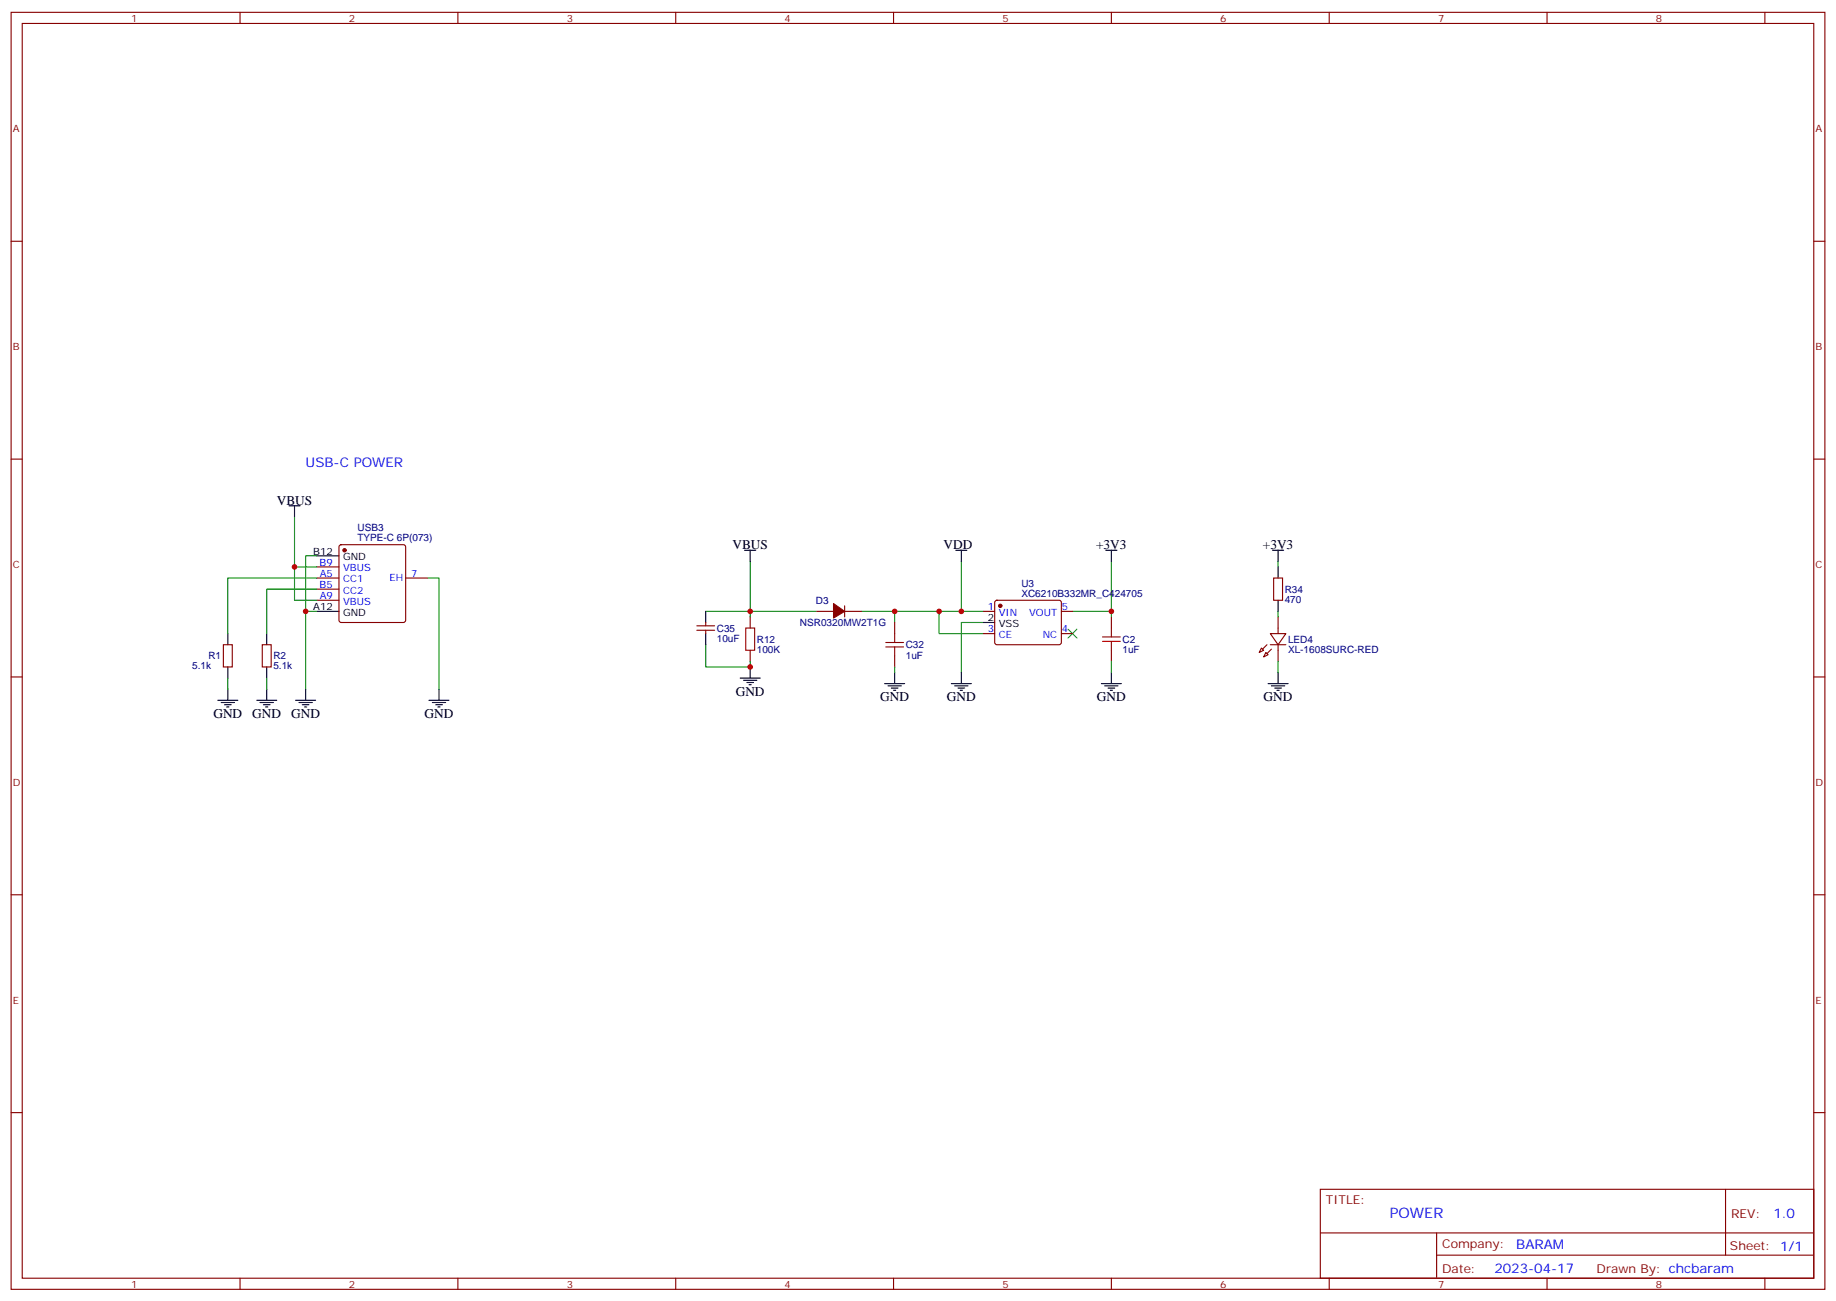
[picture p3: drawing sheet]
<svg xmlns="http://www.w3.org/2000/svg" width="583mm" height="413mm" viewBox="0 0 583 413" stroke-linecap="round" stroke-linejoin="round" font-family="sans-serif">
<g fill="none" stroke="#870000" stroke-width=".35">
<path d="M3.5 3.9h575.8v405.4h-575.8zM7.1 7.4h568.6v398.3h-568.6zM76.2 3.9v3.5M145.3 3.9v3.5M214.5 3.9v3.5M283.6 3.9v3.5M352.8 3.9v3.5M421.9 3.9v3.5M491.1 3.9v3.5M560.2 3.9v3.5M3.5 76.6h3.6M575.7 76.6h3.6"/>
<path d="M3.5 145.7h3.6M575.7 145.7h3.6M100.5 180h7.1M107.8 173.1l.5-.2h19.8l.5 .2 .2 .5v23.3l-.3 .5-.4 .2h-19.8l-.5-.2-.2-.5v-23.3zM100.5 183.5h7.1M100.5 190.5h7.1M100.5 187h7.1M128.8 183.5h7M221.2 198.6h5.6M224 197.6v1M238.1 195.8v3.6M259.3 194.1h5.3"/>
<path d="M268.1 194.1h5.3M268.1 192.3v3.5M284 197.6v3.5M312.2 194.1h3.5M316 190.7l.4-.2 20.1 .1 .4 .6-.1 13-.6 .4h-20l-.5-.7v-12.7zM336.9 194.1h3.5M352.8 195.8v3.6M404.3 183.5h2.8v7h-2.8zM405.7 195.8v5.3M3.5 214.9h3.6M70.9 204.6h2.8v7.1h-2.8zM83.3 204.6h2.8v7.1h-2.8z"/>
<path d="M221.2 200.1h5.6M224 200.1v1M238.1 206.4v3.5M284 208.2v3.5M312.2 201.1h3.5M336.9 201.1h3.5M352.8 206.4v3.5M400.4 205.7l.7 .7-1.4 .7zM401.8 207.1l.7 .7-1.4 .7zM403.2 201.1h5l-2.5 3.5zM403.2 204.6h5M405.7 204.6v5.3"/>
<path d="M575.7 214.9h3.6M3.5 284h3.6M575.7 284h3.6M3.5 353.2h3.6M575.7 353.2h3.6M419.1 377.5h156.6v28.2h-156.6zM547.7 377.5v20.9M419.1 391.4h156.5M456 398.4h119.6M456 391.4v14.1M76.2 405.7v3.6M145.3 405.7v3.6"/>
<path d="M214.5 405.7v3.6M283.6 405.7v3.6M352.8 405.7v3.6M421.9 405.7v3.6M491.1 405.7v3.6M560.2 405.7v3.6"/>
</g>
<g fill="none" stroke="#000" stroke-width=".35">
<path d="M91.7 160.5h3.5M93.5 160.5v3.6M100.5 176.4h7.1M236.4 174.7h3.5M238.1 174.7v3.5M303.4 174.7h3.5M305.2 174.7v3.5M351 174.7h3.5M352.8 174.7v3.5M403.9 174.7h3.6M405.7 174.7v3.5M405.7 180v3.5"/>
<path d="M100.5 194.1h7.1M224 194.1v3.5M312.2 197.6h3.5M405.7 190.5v3.6M72.3 201.1v3.5M72.3 211.7v3.5M72.3 218.8v3.5M84.7 201.1v3.5M84.7 211.7v3.5M84.7 218.8v3.5M97 218.8v3.5M139.3 218.8v3.5"/>
<path d="M224 201.1v3.5M234.9 215.2h6.4M236 215.9h4.2M237.1 216.6h2.1M237.8 217.3h.7M238.1 211.7v3.5M280.8 217h6.4M281.9 217.7h4.2M282.9 218.4h2.1M283.6 219.1h.7M284 213.5v3.5M302 217h6.3"/>
<path d="M303 217.7h4.3M304.1 218.4h2.1M304.8 219.1h.7M305.2 213.5v3.5M349.6 217h6.4M350.7 217.7h4.2M351.7 218.4h2.1M352.4 219.1h.7M352.8 213.5v3.5M402.5 217h6.4M403.6 217.7h4.2M404.6 218.4h2.2"/>
<path d="M405.3 219.1h.7M405.7 213.5v3.5M69.1 222.3h6.4M70.2 223h4.2M71.3 223.7h2.1M72 224.4h.7M81.5 222.3h6.3M82.5 223h4.3M83.6 223.7h2.1M84.3 224.4h.7M93.8 222.3h6.4M94.9 223h4.2"/>
<path d="M96 223.7h2.1M96.7 224.4h.7M136.2 222.3h6.3M137.2 223h4.3M138.3 223.7h2.1M139 224.4h.7"/>
</g>
<g fill="none" stroke="#008700" stroke-width=".35">
<path d="M93.5 164.1v15.9h7M93.5 180v10.5h7M100.5 176.4h-3.5v17.7h3.5M238.1 178.2v17.6M305.2 178.2v15.9h7M352.8 178.2v15.9M405.7 178.2v1.8M97 194.1v24.7M100.5 187h-15.8v14.1M100.5 183.5h-28.2v17.6M135.8 183.5h3.5v35.3M224 194.1h35.3"/>
<path d="M273.4 194.1h10.6v3.5M284 194.1h21.2M298.1 194.1v7h14.1M312.2 197.6h-7v15.9M340.4 194.1h12.4v1.7M405.7 194.1v1.7M72.3 215.2v3.6M84.7 215.2v3.6M224 204.6v7.1h14.1v-1.8M284 211.7v1.8M352.8 209.9v3.6M405.7 209.9v3.6"/>
</g>
<g fill="#870000" stroke="#870000" stroke-width=".35">
<path d="M264.6 191.6l3.5 2.5-3.5 2.1z"/>
<path d="M403.6 206.1l-1.4 1.4z"/>
<path d="M402.2 204.6l-1.4 1.5z"/>
<circle cx="109.4" cy="174.7" r=".53"/>
<circle cx="317.5" cy="192.3" r=".53"/>
</g>
<path d="M339 199.7l2.8 2.8M341.8 199.7l-2.8 2.8" fill="none" stroke="#3c3" stroke-width=".35"/>
<path d="M236.7 199.4h2.8v7h-2.8zM352.8 199.4v2.8M281.2 205.4h5.6M281.2 203.9h5.6M284 201.1v2.8M284 205.4v2.8M350 203.6h5.6M350 202.2h5.6M352.8 203.6v2.8" fill="none" stroke="#a10000" stroke-width=".35"/>
<g fill="#c00">
<circle cx="97" cy="194.1" r=".88"/>
<circle cx="93.5" cy="180" r=".88"/>
<circle cx="298.1" cy="194.1" r=".88"/>
<circle cx="238.1" cy="194.1" r=".88"/>
<circle cx="284" cy="194.1" r=".88"/>
<circle cx="305.2" cy="194.1" r=".88"/>
<circle cx="352.8" cy="194.1" r=".88"/>
<circle cx="238.1" cy="211.7" r=".88"/>
</g>
<text font-size="4.6" fill="#00f" x="441.2" y="386.5">POWER</text>
<g font-size="4.2" fill="#00f">
<text x="97" y="148.2">USB-C POWER</text>
<text x="562.9" y="386.8">1.0</text>
<text x="481.3" y="396.3">BARAM</text>
<text x="474.4" y="404.1">2023-04-17</text>
</g>
<g font-size="4.2">
<text x="87.8" y="160.2">VBUS</text>
<text x="232.5" y="174.3">VBUS</text>
<text x="299.5" y="174.3">VDD</text>
<text x="347.9" y="174.3">+3V3</text>
<text x="400.9" y="174.3">+3V3</text>
<text x="233.5" y="220.9">GND</text>
<text x="67.7" y="227.9">GND</text>
<text x="80.1" y="227.9">GND</text>
<text x="92.4" y="227.9">GND</text>
<text x="134.8" y="227.9">GND</text>
<text x="279.4" y="222.6">GND</text>
<text x="300.6" y="222.6">GND</text>
<text x="348.2" y="222.6">GND</text>
<text x="401.1" y="222.6">GND</text>
</g>
<g font-size="3.9" fill="#800">
<text x="420.9" y="382.1">TITLE:</text>
<text x="549.5" y="386.8">REV:</text>
<text x="457.8" y="396.3">Company:</text>
<text x="549.1" y="396.9">Sheet: 1/1</text>
<text x="457.8" y="404">Date:</text>
<text x="506.8" y="404.1">Drawn By: chcbaram</text>
</g>
<g font-size="3.2" fill="#800">
<text x="41.6" y="6.9">1</text>
<text x="110.8" y="6.9">2</text>
<text x="179.9" y="6.9">3</text>
<text x="249.1" y="6.9">4</text>
<text x="318.2" y="6.9">5</text>
<text x="387.3" y="6.9">6</text>
<text x="456.5" y="6.9">7</text>
<text x="525.6" y="6.9">8</text>
<text x="4.1" y="42">A</text>
<text x="576.3" y="42">A</text>
<text x="4.1" y="111.2">B</text>
<text x="576.3" y="111.2">B</text>
<text x="4.1" y="180.3">C</text>
<text x="576.3" y="180.3">C</text>
<text x="4.1" y="249.4">D</text>
<text x="576.3" y="249.4">D</text>
<text x="4.1" y="318.6">E</text>
<text x="576.3" y="318.6">E</text>
<text x="41.6" y="408.7">1</text>
<text x="110.8" y="408.7">2</text>
<text x="179.9" y="408.7">3</text>
<text x="249.1" y="408.7">4</text>
<text x="318.2" y="408.7">5</text>
<text x="387.3" y="408.7">6</text>
<text x="456.5" y="408.7">7</text>
<text x="525.6" y="408.7">8</text>
</g>
<g font-size="3.2" fill="#000080">
<text x="113.5" y="171.7">TYPE-C 6P(073)</text>
<text x="113.5" y="168.5">USB3</text>
<text x="258.9" y="191.6">D3</text>
<text x="324.2" y="189.4">XC6210B332MR_C424705</text>
<text x="324.2" y="186.2">U3</text>
<text x="407.8" y="191.3">470</text>
<text x="407.8" y="188.2">R34</text>
<text x="227.5" y="203.7">10uF</text>
<text x="227.5" y="200.6">C35</text>
<text x="253.9" y="198.7">NSR0320MW2T1G</text>
<text x="66.1" y="209.3">R1</text>
<text x="86.8" y="209.3">R2</text>
<text x="240.2" y="207.2">100K</text>
<text x="240.2" y="204">R12</text>
<text x="287.5" y="209">1uF</text>
<text x="287.5" y="205.8">C32</text>
<text x="356.3" y="207.3">1uF</text>
<text x="356.3" y="204">C2</text>
<text x="408.9" y="207.2">XL-1608SURC-RED</text>
<text x="408.9" y="204.1">LED4</text>
<text x="61" y="212.5">5.1k</text>
<text x="86.8" y="212.5">5.1k</text>
</g>
<g font-size="3.2">
<text x="99.4" y="176.1">B12</text>
<text x="108.9" y="177.8">GND</text>
<text x="99.5" y="193.7">A12</text>
<text x="108.9" y="195.5">GND</text>
<text x="313.5" y="197.2">2</text>
<text x="317" y="199">VSS</text>
</g>
<g font-size="3.2" fill="#00f">
<text x="101.5" y="179.6">B9</text>
<text x="101.5" y="183.1">A5</text>
<text x="108.9" y="184.9">CC1</text>
<text x="108.9" y="181.4">VBUS</text>
<text x="123.7" y="184.5">EH</text>
<text x="130.5" y="183.1">7</text>
<text x="101.5" y="186.7">B5</text>
<text x="101.5" y="190.2">A9</text>
<text x="108.9" y="191.9">VBUS</text>
<text x="108.9" y="188.4">CC2</text>
<text x="313.5" y="193.7">1</text>
<text x="317" y="195.5">VIN</text>
<text x="326.7" y="195.5">VOUT</text>
<text x="337.1" y="193.7">5</text>
<text x="313.5" y="200.8">3</text>
<text x="317" y="202.5">CE</text>
<text x="331" y="202.5">NC</text>
<text x="337.1" y="200.8">4</text>
</g>
</svg>
